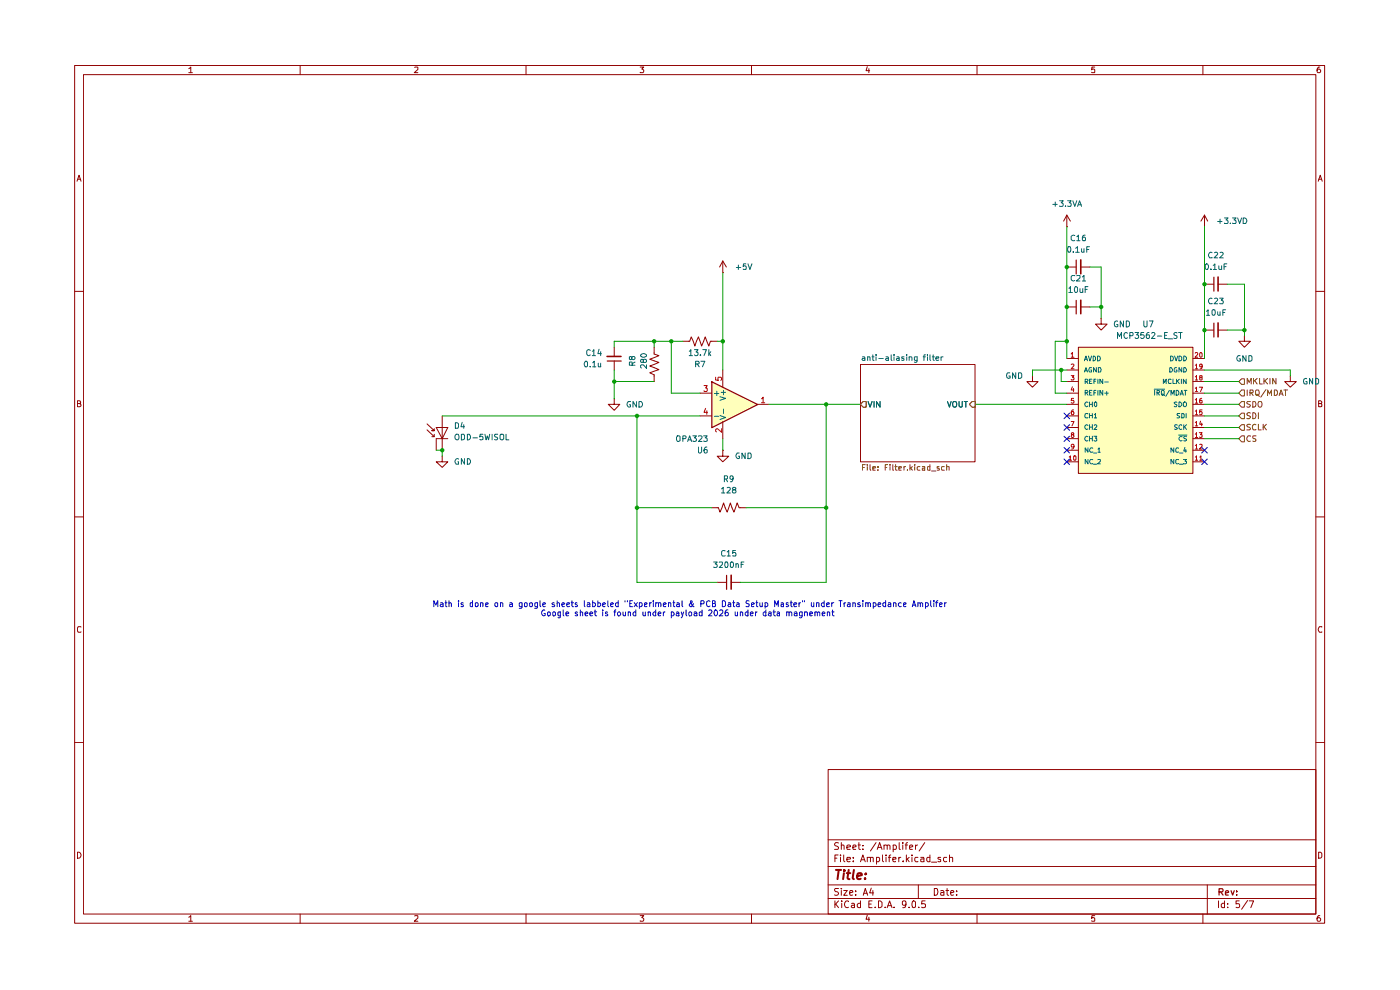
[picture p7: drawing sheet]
(kicad_sch
 (version 20250114)
 (generator "eeschema")
 (generator_version "9.0")
 (paper "A4")
 (lib_symbols
  (symbol "Amplifier_Operational:OPA196xDBV"
   (pin_names
    (offset 0.127)) (exclude_from_sim no) (in_bom yes) (on_board yes)
   (property "Reference" "U" (at -1.27 6.35 0) (effects (font (size 1.27 1.27)) (justify left)))
   (property "Value" "OPA196xDBV" (at -1.27 3.81 0) (effects (font (size 1.27 1.27)) (justify left)))
   (property "Footprint" "Package_TO_SOT_SMD:SOT-23-5" (at -2.54 -5.08 0) (effects (font (size 1.27 1.27)) (justify left) (hide yes)))
   (property "Datasheet" "http://www.ti.com/lit/ds/symlink/opa4196.pdf" (at 0 5.08 0) (effects (font (size 1.27 1.27)) (hide yes)))
   (property "Description" "Single, Low-Power, Low Offset Voltage, Rail-to-Rail Operational Amplifier, SOT-23-5" (at 0 0 0) (effects (font (size 1.27 1.27)) (hide yes)))
   (symbol "OPA196xDBV_0_1"
    (polyline (pts (xy -5.08 5.08) (xy 5.08 0) (xy -5.08 -5.08) (xy -5.08 5.08)) (stroke (width 0.254) (type default)) (fill (type background)))
    (pin power_in line (at -2.54 7.62 270) (length 3.81) (name "V+" (effects (font (size 1.27 1.27)))) (number "5" (effects (font (size 1.27 1.27)))))
    (pin power_in line (at -2.54 -7.62 90) (length 3.81) (name "V-" (effects (font (size 1.27 1.27)))) (number "2" (effects (font (size 1.27 1.27))))))
   (symbol "OPA196xDBV_1_1"
    (pin input line (at -7.62 2.54 0) (length 2.54) (name "+" (effects (font (size 1.27 1.27)))) (number "3" (effects (font (size 1.27 1.27)))))
    (pin input line (at -7.62 -2.54 0) (length 2.54) (name "-" (effects (font (size 1.27 1.27)))) (number "4" (effects (font (size 1.27 1.27)))))
    (pin output line (at 7.62 0 180) (length 2.54) (name "~" (effects (font (size 1.27 1.27)))) (number "1" (effects (font (size 1.27 1.27))))))
   (embedded_fonts no))
  (symbol "Device:C_Small"
   (pin_numbers (hide yes))
   (pin_names
    (offset 0.254) (hide yes)) (exclude_from_sim no) (in_bom yes) (on_board yes)
   (property "Reference" "C" (at 0.254 1.778 0) (effects (font (size 1.27 1.27)) (justify left)))
   (property "Value" "C_Small" (at 0.254 -2.032 0) (effects (font (size 1.27 1.27)) (justify left)))
   (property "Footprint" "" (at 0 0 0) (effects (font (size 1.27 1.27)) (hide yes)))
   (property "Datasheet" "~" (at 0 0 0) (effects (font (size 1.27 1.27)) (hide yes)))
   (property "Description" "Unpolarized capacitor, small symbol" (at 0 0 0) (effects (font (size 1.27 1.27)) (hide yes)))
   (symbol "C_Small_0_1"
    (polyline (pts (xy -1.524 0.508) (xy 1.524 0.508)) (stroke (width 0.3048) (type default)) (fill (type none)))
    (polyline (pts (xy -1.524 -0.508) (xy 1.524 -0.508)) (stroke (width 0.3302) (type default)) (fill (type none))))
   (symbol "C_Small_1_1"
    (pin passive line (at 0 2.54 270) (length 2.032) (name "~" (effects (font (size 1.27 1.27)))) (number "1" (effects (font (size 1.27 1.27)))))
    (pin passive line (at 0 -2.54 90) (length 2.032) (name "~" (effects (font (size 1.27 1.27)))) (number "2" (effects (font (size 1.27 1.27))))))
   (embedded_fonts no))
  (symbol "Device:R_US"
   (pin_numbers (hide yes))
   (pin_names
    (offset 0)) (exclude_from_sim no) (in_bom yes) (on_board yes)
   (property "Reference" "R" (at 2.54 0 90) (effects (font (size 1.27 1.27))))
   (property "Value" "R_US" (at -2.54 0 90) (effects (font (size 1.27 1.27))))
   (property "Footprint" "" (at 1.016 -0.254 90) (effects (font (size 1.27 1.27)) (hide yes)))
   (property "Datasheet" "~" (at 0 0 0) (effects (font (size 1.27 1.27)) (hide yes)))
   (property "Description" "Resistor, US symbol" (at 0 0 0) (effects (font (size 1.27 1.27)) (hide yes)))
   (symbol "R_US_0_1"
    (polyline (pts (xy 0 2.286) (xy 0 2.54)) (stroke (width 0) (type default)) (fill (type none)))
    (polyline (pts (xy 0 2.286) (xy 1.016 1.905) (xy 0 1.524) (xy -1.016 1.143) (xy 0 0.762)) (stroke (width 0) (type default)) (fill (type none)))
    (polyline (pts (xy 0 0.762) (xy 1.016 0.381) (xy 0 0) (xy -1.016 -0.381) (xy 0 -0.762)) (stroke (width 0) (type default)) (fill (type none)))
    (polyline (pts (xy 0 -0.762) (xy 1.016 -1.143) (xy 0 -1.524) (xy -1.016 -1.905) (xy 0 -2.286)) (stroke (width 0) (type default)) (fill (type none)))
    (polyline (pts (xy 0 -2.286) (xy 0 -2.54)) (stroke (width 0) (type default)) (fill (type none))))
   (symbol "R_US_1_1"
    (pin passive line (at 0 3.81 270) (length 1.27) (name "~" (effects (font (size 1.27 1.27)))) (number "1" (effects (font (size 1.27 1.27)))))
    (pin passive line (at 0 -3.81 90) (length 1.27) (name "~" (effects (font (size 1.27 1.27)))) (number "2" (effects (font (size 1.27 1.27))))))
   (embedded_fonts no))
  (symbol "MCP3562-E_ST:MCP3562-E_ST"
   (pin_names
    (offset 1.016)) (exclude_from_sim no) (in_bom yes) (on_board yes)
   (property "Reference" "U" (at -12.7 17.78 0) (effects (font (size 1.27 1.27)) (justify left bottom)))
   (property "Value" "MCP3562-E_ST" (at -12.7 15.24 0) (effects (font (size 1.27 1.27)) (justify left bottom)))
   (property "Footprint" "MCP3562-E_ST:TSSOP-20_MICROCHIP_TECHNOLOGY" (at 0 0 0) (effects (font (size 1.27 1.27)) (justify bottom) (hide yes)))
   (property "Datasheet" "" (at 0 0 0) (effects (font (size 1.27 1.27)) (hide yes)))
   (property "Description" "" (at 0 0 0) (effects (font (size 1.27 1.27)) (hide yes)))
   (property "OC_MOUSER" "579-MCP3562-E/ST" (at 0 0 0) (effects (font (size 1.27 1.27)) (justify bottom) (hide yes)))
   (property "Check_prices" "https://www.snapeda.com/parts/MCP3562-E/ST/Microchip+Technology/view-part/?ref=eda" (at 0 0 0) (effects (font (size 1.27 1.27)) (justify bottom) (hide yes)))
   (property "OC_DIGIKEY" "" (at 0 0 0) (effects (font (size 1.27 1.27)) (justify bottom) (hide yes)))
   (property "TRL" "" (at 0 0 0) (effects (font (size 1.27 1.27)) (justify bottom) (hide yes)))
   (property "DigiKey_Part_Number" "150-MCP3562-E/ST-ND" (at 0 0 0) (effects (font (size 1.27 1.27)) (justify bottom) (hide yes)))
   (property "PACKAGE" "TSSOP-20" (at 0 0 0) (effects (font (size 1.27 1.27)) (justify bottom) (hide yes)))
   (property "MPN" "MCP3562-E/ST" (at 0 0 0) (effects (font (size 1.27 1.27)) (justify bottom) (hide yes)))
   (property "WIRAN_ID" "" (at 0 0 0) (effects (font (size 1.27 1.27)) (justify bottom) (hide yes)))
   (property "OC_TME" "" (at 0 0 0) (effects (font (size 1.27 1.27)) (justify bottom) (hide yes)))
   (property "OC_RS" "" (at 0 0 0) (effects (font (size 1.27 1.27)) (justify bottom) (hide yes)))
   (property "OC_DISTRIBUTOR" "" (at 0 0 0) (effects (font (size 1.27 1.27)) (justify bottom) (hide yes)))
   (property "MF" "Microchip Technology" (at 0 0 0) (effects (font (size 1.27 1.27)) (justify bottom) (hide yes)))
   (property "OC_FARNELL" "" (at 0 0 0) (effects (font (size 1.27 1.27)) (justify bottom) (hide yes)))
   (property "MP" "MCP3562-E/ST" (at 0 0 0) (effects (font (size 1.27 1.27)) (justify bottom) (hide yes)))
   (property "MTBF" "" (at 0 0 0) (effects (font (size 1.27 1.27)) (justify bottom) (hide yes)))
   (property "LIBRARY" "Integrated Circuits" (at 0 0 0) (effects (font (size 1.27 1.27)) (justify bottom) (hide yes)))
   (property "Package" "TSSOP-20 Microchip Technology" (at 0 0 0) (effects (font (size 1.27 1.27)) (justify bottom) (hide yes)))
   (property "DISTRIBUTOR" "" (at 0 0 0) (effects (font (size 1.27 1.27)) (justify bottom) (hide yes)))
   (property "Description_1" "24 Bit Analog to Digital Converter 2, 4 Input 2 Sigma-Delta 20-TSSOP" (at 0 0 0) (effects (font (size 1.27 1.27)) (justify bottom) (hide yes)))
   (property "SUPPLIER" "Microchip Technology" (at 0 0 0) (effects (font (size 1.27 1.27)) (justify bottom) (hide yes)))
   (property "SnapEDA_Link" "https://www.snapeda.com/parts/MCP3562-E/ST/Microchip+Technology/view-part/?ref=snap" (at 0 0 0) (effects (font (size 1.27 1.27)) (justify bottom) (hide yes)))
   (symbol "MCP3562-E_ST_0_0"
    (rectangle (start -12.7 -13.97) (end 12.7 13.97) (stroke (width 0.1524) (type default)) (fill (type background)))
    (pin bidirectional line (at -15.24 11.43 0) (length 2.54) (name "AVDD" (effects (font (size 1.016 1.016)))) (number "1" (effects (font (size 1.016 1.016)))))
    (pin bidirectional line (at -15.24 8.89 0) (length 2.54) (name "AGND" (effects (font (size 1.016 1.016)))) (number "2" (effects (font (size 1.016 1.016)))))
    (pin bidirectional line (at -15.24 6.35 0) (length 2.54) (name "REFIN-" (effects (font (size 1.016 1.016)))) (number "3" (effects (font (size 1.016 1.016)))))
    (pin bidirectional line (at -15.24 3.81 0) (length 2.54) (name "REFIN+" (effects (font (size 1.016 1.016)))) (number "4" (effects (font (size 1.016 1.016)))))
    (pin bidirectional line (at -15.24 1.27 0) (length 2.54) (name "CH0" (effects (font (size 1.016 1.016)))) (number "5" (effects (font (size 1.016 1.016)))))
    (pin bidirectional line (at -15.24 -1.27 0) (length 2.54) (name "CH1" (effects (font (size 1.016 1.016)))) (number "6" (effects (font (size 1.016 1.016)))))
    (pin bidirectional line (at -15.24 -3.81 0) (length 2.54) (name "CH2" (effects (font (size 1.016 1.016)))) (number "7" (effects (font (size 1.016 1.016)))))
    (pin bidirectional line (at -15.24 -6.35 0) (length 2.54) (name "CH3" (effects (font (size 1.016 1.016)))) (number "8" (effects (font (size 1.016 1.016)))))
    (pin bidirectional line (at -15.24 -8.89 0) (length 2.54) (name "NC_1" (effects (font (size 1.016 1.016)))) (number "9" (effects (font (size 1.016 1.016)))))
    (pin bidirectional line (at -15.24 -11.43 0) (length 2.54) (name "NC_2" (effects (font (size 1.016 1.016)))) (number "10" (effects (font (size 1.016 1.016)))))
    (pin bidirectional line (at 15.24 11.43 180) (length 2.54) (name "DVDD" (effects (font (size 1.016 1.016)))) (number "20" (effects (font (size 1.016 1.016)))))
    (pin bidirectional line (at 15.24 8.89 180) (length 2.54) (name "DGND" (effects (font (size 1.016 1.016)))) (number "19" (effects (font (size 1.016 1.016)))))
    (pin bidirectional line (at 15.24 6.35 180) (length 2.54) (name "MCLKIN" (effects (font (size 1.016 1.016)))) (number "18" (effects (font (size 1.016 1.016)))))
    (pin bidirectional line (at 15.24 3.81 180) (length 2.54) (name "~{IRQ}/MDAT" (effects (font (size 1.016 1.016)))) (number "17" (effects (font (size 1.016 1.016)))))
    (pin bidirectional line (at 15.24 1.27 180) (length 2.54) (name "SDO" (effects (font (size 1.016 1.016)))) (number "16" (effects (font (size 1.016 1.016)))))
    (pin bidirectional line (at 15.24 -1.27 180) (length 2.54) (name "SDI" (effects (font (size 1.016 1.016)))) (number "15" (effects (font (size 1.016 1.016)))))
    (pin bidirectional line (at 15.24 -3.81 180) (length 2.54) (name "SCK" (effects (font (size 1.016 1.016)))) (number "14" (effects (font (size 1.016 1.016)))))
    (pin bidirectional line (at 15.24 -6.35 180) (length 2.54) (name "~{CS}" (effects (font (size 1.016 1.016)))) (number "13" (effects (font (size 1.016 1.016)))))
    (pin bidirectional line (at 15.24 -8.89 180) (length 2.54) (name "NC_4" (effects (font (size 1.016 1.016)))) (number "12" (effects (font (size 1.016 1.016)))))
    (pin bidirectional line (at 15.24 -11.43 180) (length 2.54) (name "NC_3" (effects (font (size 1.016 1.016)))) (number "11" (effects (font (size 1.016 1.016))))))
   (embedded_fonts no))
  (symbol "Sensor_Optical:BPW34"
   (pin_numbers (hide yes))
   (pin_names
    (offset 1.016) (hide yes)) (exclude_from_sim no) (in_bom yes) (on_board yes)
   (property "Reference" "D4" (at -2.1972 5.08 90) (effects (font (size 1.27 1.27)) (justify left)))
   (property "Value" "ODD-5WISOL" (at 0.3428 5.08 90) (effects (font (size 1.27 1.27)) (justify left)))
   (property "Footprint" "Package_TO_SOT_THT:TO-5-3" (at 0 4.445 0) (effects (font (size 1.27 1.27)) (hide yes)))
   (property "Datasheet" "http://www.vishay.com/docs/81521/bpw34.pdf" (at -1.27 -5.588 0) (effects (font (size 1.27 1.27)) (hide yes)))
   (property "Description" "Silicon PIN Photodiode" (at 0 0 0) (effects (font (size 1.27 1.27)) (hide yes)))
   (symbol "BPW34_0_1"
    (polyline (pts (xy -2.54 1.27) (xy -2.54 -1.27)) (stroke (width 0.1524) (type default)) (fill (type none)))
    (polyline (pts (xy -2.032 1.778) (xy -1.524 1.778)) (stroke (width 0) (type default)) (fill (type none)))
    (polyline (pts (xy -0.508 3.302) (xy -2.032 1.778) (xy -2.032 2.286)) (stroke (width 0) (type default)) (fill (type none)))
    (polyline (pts (xy 0 1.27) (xy -2.54 0) (xy 0 -1.27)) (stroke (width 0) (type default)) (fill (type none)))
    (polyline (pts (xy 0 0) (xy -2.54 0)) (stroke (width 0) (type default)) (fill (type none)))
    (polyline (pts (xy 0 -1.27) (xy 0 1.27)) (stroke (width 0) (type default)) (fill (type none)))
    (polyline (pts (xy 0.762 3.302) (xy -0.762 1.778) (xy -0.762 2.286) (xy -0.762 1.778) (xy -0.254 1.778)) (stroke (width 0) (type default)) (fill (type none))))
   (symbol "BPW34_1_1"
    (pin passive line (at -5.08 1.27 0) (length 2.54) (name "Cathode_2" (effects (font (size 1.27 1.27)))) (number "3" (effects (font (size 1.27 1.27)))))
    (pin passive line (at -5.08 0 0) (length 2.54) (name "K" (effects (font (size 1.27 1.27)))) (number "1" (effects (font (size 1.27 1.27)))))
    (pin passive line (at 2.54 0 180) (length 2.54) (name "A" (effects (font (size 1.27 1.27)))) (number "2" (effects (font (size 1.27 1.27))))))
   (embedded_fonts no))
  (symbol "power:+3.3VA"
   (power)
   (pin_numbers (hide yes))
   (pin_names
    (offset 0) (hide yes)) (exclude_from_sim no) (in_bom yes) (on_board yes)
   (property "Reference" "#PWR" (at 0 -3.81 0) (effects (font (size 1.27 1.27)) (hide yes)))
   (property "Value" "+3.3VA" (at 0 3.556 0) (effects (font (size 1.27 1.27))))
   (property "Footprint" "" (at 0 0 0) (effects (font (size 1.27 1.27)) (hide yes)))
   (property "Datasheet" "" (at 0 0 0) (effects (font (size 1.27 1.27)) (hide yes)))
   (property "Description" "Power symbol creates a global label with name \"+3.3VA\"" (at 0 0 0) (effects (font (size 1.27 1.27)) (hide yes)))
   (symbol "+3.3VA_0_1"
    (polyline (pts (xy -0.762 1.27) (xy 0 2.54)) (stroke (width 0) (type default)) (fill (type none)))
    (polyline (pts (xy 0 2.54) (xy 0.762 1.27)) (stroke (width 0) (type default)) (fill (type none)))
    (polyline (pts (xy 0 0) (xy 0 2.54)) (stroke (width 0) (type default)) (fill (type none))))
   (symbol "+3.3VA_1_1"
    (pin power_in line (at 0 0 90) (length 0) (name "~" (effects (font (size 1.27 1.27)))) (number "1" (effects (font (size 1.27 1.27))))))
   (embedded_fonts no))
  (symbol "power:GND"
   (power)
   (pin_numbers (hide yes))
   (pin_names
    (offset 0) (hide yes)) (exclude_from_sim no) (in_bom yes) (on_board yes)
   (property "Reference" "#PWR" (at 0 -6.35 0) (effects (font (size 1.27 1.27)) (hide yes)))
   (property "Value" "GND" (at 0 -3.81 0) (effects (font (size 1.27 1.27))))
   (property "Footprint" "" (at 0 0 0) (effects (font (size 1.27 1.27)) (hide yes)))
   (property "Datasheet" "" (at 0 0 0) (effects (font (size 1.27 1.27)) (hide yes)))
   (property "Description" "Power symbol creates a global label with name \"GND\" , ground" (at 0 0 0) (effects (font (size 1.27 1.27)) (hide yes)))
   (symbol "GND_0_1"
    (polyline (pts (xy 0 0) (xy 0 -1.27) (xy 1.27 -1.27) (xy 0 -2.54) (xy -1.27 -1.27) (xy 0 -1.27)) (stroke (width 0) (type default)) (fill (type none))))
   (symbol "GND_1_1"
    (pin power_in line (at 0 0 270) (length 0) (name "~" (effects (font (size 1.27 1.27)))) (number "1" (effects (font (size 1.27 1.27))))))
   (embedded_fonts no)))
 (text "Math is done on a google sheets labbeled \"Experimental & PCB Data Setup Master\" under Transimpedance Amplifer\nGoogle sheet is found under payload 2026 under data magnement "
  (exclude_from_sim no)
  (at 146.304 130.556 0)
  (effects (font (size 1.27 1.27))))
 (junction
  (at 134.62 107.95)
  (diameter 0)
  (color 0 0 0 0))
 (junction
  (at 229.87 54.61)
  (diameter 0)
  (color 0 0 0 0))
 (junction
  (at 269.24 68.58)
  (diameter 0)
  (color 0 0 0 0))
 (junction
  (at 260.35 58.42)
  (diameter 0)
  (color 0 0 0 0))
 (junction
  (at 129.54 80.01)
  (diameter 0)
  (color 0 0 0 0))
 (junction
  (at 176.53 107.95)
  (diameter 0)
  (color 0 0 0 0))
 (junction
  (at 176.53 85.09)
  (diameter 0)
  (color 0 0 0 0))
 (junction
  (at 134.62 87.63)
  (diameter 0)
  (color 0 0 0 0))
 (junction
  (at 229.87 71.12)
  (diameter 0)
  (color 0 0 0 0))
 (junction
  (at 138.43 71.12)
  (diameter 0)
  (color 0 0 0 0))
 (junction
  (at 142.24 71.12)
  (diameter 0)
  (color 0 0 0 0))
 (junction
  (at 260.35 68.58)
  (diameter 0)
  (color 0 0 0 0))
 (junction
  (at 237.49 63.5)
  (diameter 0)
  (color 0 0 0 0))
 (junction
  (at 91.44 95.25)
  (diameter 0)
  (color 0 0 0 0))
 (junction
  (at 229.87 63.5)
  (diameter 0)
  (color 0 0 0 0))
 (junction
  (at 153.67 71.12)
  (diameter 0)
  (color 0 0 0 0))
 (junction
  (at 228.6 77.47)
  (diameter 0)
  (color 0 0 0 0))
 (no_connect
  (at 229.87 90.17))
 (no_connect
  (at 229.87 97.79))
 (no_connect
  (at 229.87 92.71))
 (no_connect
  (at 229.87 87.63))
 (no_connect
  (at 260.35 97.79))
 (no_connect
  (at 229.87 95.25))
 (no_connect
  (at 260.35 95.25))
 (wire
  (pts (xy 237.49 54.61) (xy 237.49 63.5))
  (stroke (width 0) (type default)))
 (wire
  (pts (xy 153.67 92.71) (xy 153.67 95.25))
  (stroke (width 0) (type default)))
 (wire
  (pts (xy 152.4 71.12) (xy 153.67 71.12))
  (stroke (width 0) (type default)))
 (wire
  (pts (xy 260.35 45.72) (xy 260.35 58.42))
  (stroke (width 0) (type default)))
 (wire
  (pts (xy 176.53 107.95) (xy 158.75 107.95))
  (stroke (width 0) (type default)))
 (wire
  (pts (xy 129.54 80.01) (xy 129.54 83.82))
  (stroke (width 0) (type default)))
 (wire
  (pts (xy 260.35 92.71) (xy 267.97 92.71))
  (stroke (width 0) (type default)))
 (wire
  (pts (xy 269.24 58.42) (xy 269.24 68.58))
  (stroke (width 0) (type default)))
 (wire
  (pts (xy 260.35 85.09) (xy 267.97 85.09))
  (stroke (width 0) (type default)))
 (wire
  (pts (xy 138.43 71.12) (xy 138.43 72.39))
  (stroke (width 0) (type default)))
 (wire
  (pts (xy 163.83 85.09) (xy 176.53 85.09))
  (stroke (width 0) (type default)))
 (wire
  (pts (xy 152.4 124.46) (xy 134.62 124.46))
  (stroke (width 0) (type default)))
 (wire
  (pts (xy 134.62 107.95) (xy 151.13 107.95))
  (stroke (width 0) (type default)))
 (wire
  (pts (xy 129.54 77.47) (xy 129.54 80.01))
  (stroke (width 0) (type default)))
 (wire
  (pts (xy 260.35 82.55) (xy 267.97 82.55))
  (stroke (width 0) (type default)))
 (wire
  (pts (xy 129.54 71.12) (xy 129.54 72.39))
  (stroke (width 0) (type default)))
 (wire
  (pts (xy 142.24 71.12) (xy 144.78 71.12))
  (stroke (width 0) (type default)))
 (wire
  (pts (xy 222.25 77.47) (xy 222.25 78.74))
  (stroke (width 0) (type default)))
 (wire
  (pts (xy 227.33 71.12) (xy 229.87 71.12))
  (stroke (width 0) (type default)))
 (wire
  (pts (xy 91.44 95.25) (xy 91.44 96.52))
  (stroke (width 0) (type default)))
 (wire
  (pts (xy 91.44 87.63) (xy 134.62 87.63))
  (stroke (width 0) (type default)))
 (wire
  (pts (xy 138.43 71.12) (xy 142.24 71.12))
  (stroke (width 0) (type default)))
 (wire
  (pts (xy 134.62 124.46) (xy 134.62 107.95))
  (stroke (width 0) (type default)))
 (wire
  (pts (xy 142.24 82.55) (xy 148.59 82.55))
  (stroke (width 0) (type default)))
 (wire
  (pts (xy 148.59 87.63) (xy 134.62 87.63))
  (stroke (width 0) (type default)))
 (wire
  (pts (xy 153.67 71.12) (xy 153.67 77.47))
  (stroke (width 0) (type default)))
 (wire
  (pts (xy 229.87 71.12) (xy 229.87 74.93))
  (stroke (width 0) (type default)))
 (wire
  (pts (xy 260.35 80.01) (xy 267.97 80.01))
  (stroke (width 0) (type default)))
 (wire
  (pts (xy 209.55 85.09) (xy 229.87 85.09))
  (stroke (width 0) (type default)))
 (wire
  (pts (xy 260.35 68.58) (xy 260.35 74.93))
  (stroke (width 0) (type default)))
 (wire
  (pts (xy 229.87 82.55) (xy 227.33 82.55))
  (stroke (width 0) (type default)))
 (wire
  (pts (xy 153.67 55.88) (xy 153.67 71.12))
  (stroke (width 0) (type default)))
 (wire
  (pts (xy 228.6 77.47) (xy 229.87 77.47))
  (stroke (width 0) (type default)))
 (wire
  (pts (xy 260.35 58.42) (xy 260.35 68.58))
  (stroke (width 0) (type default)))
 (wire
  (pts (xy 90.17 95.25) (xy 91.44 95.25))
  (stroke (width 0) (type default)))
 (wire
  (pts (xy 129.54 80.01) (xy 138.43 80.01))
  (stroke (width 0) (type default)))
 (wire
  (pts (xy 129.54 71.12) (xy 138.43 71.12))
  (stroke (width 0) (type default)))
 (wire
  (pts (xy 234.95 54.61) (xy 237.49 54.61))
  (stroke (width 0) (type default)))
 (wire
  (pts (xy 229.87 80.01) (xy 228.6 80.01))
  (stroke (width 0) (type default)))
 (wire
  (pts (xy 279.4 77.47) (xy 279.4 78.74))
  (stroke (width 0) (type default)))
 (wire
  (pts (xy 237.49 63.5) (xy 234.95 63.5))
  (stroke (width 0) (type default)))
 (wire
  (pts (xy 176.53 124.46) (xy 176.53 107.95))
  (stroke (width 0) (type default)))
 (wire
  (pts (xy 227.33 71.12) (xy 227.33 82.55))
  (stroke (width 0) (type default)))
 (wire
  (pts (xy 237.49 66.04) (xy 237.49 63.5))
  (stroke (width 0) (type default)))
 (wire
  (pts (xy 229.87 45.72) (xy 229.87 54.61))
  (stroke (width 0) (type default)))
 (wire
  (pts (xy 260.35 90.17) (xy 267.97 90.17))
  (stroke (width 0) (type default)))
 (wire
  (pts (xy 134.62 87.63) (xy 134.62 107.95))
  (stroke (width 0) (type default)))
 (wire
  (pts (xy 176.53 85.09) (xy 176.53 107.95))
  (stroke (width 0) (type default)))
 (wire
  (pts (xy 265.43 68.58) (xy 269.24 68.58))
  (stroke (width 0) (type default)))
 (wire
  (pts (xy 176.53 85.09) (xy 184.15 85.09))
  (stroke (width 0) (type default)))
 (wire
  (pts (xy 260.35 77.47) (xy 279.4 77.47))
  (stroke (width 0) (type default)))
 (wire
  (pts (xy 229.87 54.61) (xy 229.87 63.5))
  (stroke (width 0) (type default)))
 (wire
  (pts (xy 269.24 68.58) (xy 269.24 69.85))
  (stroke (width 0) (type default)))
 (wire
  (pts (xy 157.48 124.46) (xy 176.53 124.46))
  (stroke (width 0) (type default)))
 (wire
  (pts (xy 265.43 58.42) (xy 269.24 58.42))
  (stroke (width 0) (type default)))
 (wire
  (pts (xy 229.87 63.5) (xy 229.87 71.12))
  (stroke (width 0) (type default)))
 (wire
  (pts (xy 222.25 77.47) (xy 228.6 77.47))
  (stroke (width 0) (type default)))
 (wire
  (pts (xy 228.6 80.01) (xy 228.6 77.47))
  (stroke (width 0) (type default)))
 (wire
  (pts (xy 260.35 87.63) (xy 267.97 87.63))
  (stroke (width 0) (type default)))
 (wire
  (pts (xy 142.24 71.12) (xy 142.24 82.55))
  (stroke (width 0) (type default)))
 (hierarchical_label "SCLK"
  (shape input)
  (at 267.97 90.17 0)
  (effects (font (size 1.27 1.27)) (justify left)))
 (hierarchical_label "SDO"
  (shape input)
  (at 267.97 85.09 0)
  (effects (font (size 1.27 1.27)) (justify left)))
 (hierarchical_label "SDI"
  (shape input)
  (at 267.97 87.63 0)
  (effects (font (size 1.27 1.27)) (justify left)))
 (hierarchical_label "MKLKIN"
  (shape input)
  (at 267.97 80.01 0)
  (effects (font (size 1.27 1.27)) (justify left)))
 (hierarchical_label "IRQ{slash}MDAT"
  (shape input)
  (at 267.97 82.55 0)
  (effects (font (size 1.27 1.27)) (justify left)))
 (hierarchical_label "CS"
  (shape input)
  (at 267.97 92.71 0)
  (effects (font (size 1.27 1.27)) (justify left)))
 (symbol
  (lib_id "Device:C_Small")
  (at 154.94 124.46 90)
  (mirror x)
  (unit 1)
  (exclude_from_sim no)
  (in_bom yes)
  (on_board yes)
  (dnp no)
  (fields_autoplaced yes)
  (property "Reference" "C15" (at 154.9463 118.11 90) (effects (font (size 1.27 1.27))))
  (property "Value" "3200nF" (at 154.9463 120.65 90) (effects (font (size 1.27 1.27))))
  (property "Footprint" "Capacitor_SMD:C_0805_2012Metric_Pad1.18x1.45mm_HandSolder" (at 154.94 124.46 0) (effects (font (size 1.27 1.27)) (hide yes)))
  (property "Datasheet" "~" (at 154.94 124.46 0) (effects (font (size 1.27 1.27)) (hide yes)))
  (property "Description" "Unpolarized capacitor, small symbol" (at 154.94 124.46 0) (effects (font (size 1.27 1.27)) (hide yes)))
  (pin "1")
  (pin "2"))
 (symbol
  (lib_id "Device:R_US")
  (at 148.59 71.12 90)
  (unit 1)
  (exclude_from_sim no)
  (in_bom yes)
  (on_board yes)
  (dnp no)
  (property "Reference" "R7" (at 148.59 76.2 90) (effects (font (size 1.27 1.27))))
  (property "Value" "13.7k" (at 148.59 73.66 90) (effects (font (size 1.27 1.27))))
  (property "Footprint" "Resistor_SMD:R_0805_2012Metric_Pad1.20x1.40mm_HandSolder" (at 148.844 70.104 90) (effects (font (size 1.27 1.27)) (hide yes)))
  (property "Datasheet" "~" (at 148.59 71.12 0) (effects (font (size 1.27 1.27)) (hide yes)))
  (property "Description" "Resistor, US symbol" (at 148.59 71.12 0) (effects (font (size 1.27 1.27)) (hide yes)))
  (pin "1")
  (pin "2"))
 (symbol
  (lib_id "Device:C_Small")
  (at 262.89 58.42 90)
  (mirror x)
  (unit 1)
  (exclude_from_sim no)
  (in_bom yes)
  (on_board yes)
  (dnp no)
  (fields_autoplaced yes)
  (property "Reference" "C22" (at 262.8963 52.07 90) (effects (font (size 1.27 1.27))))
  (property "Value" "0.1uF" (at 262.8963 54.61 90) (effects (font (size 1.27 1.27))))
  (property "Footprint" "Capacitor_SMD:C_0805_2012Metric_Pad1.18x1.45mm_HandSolder" (at 262.89 58.42 0) (effects (font (size 1.27 1.27)) (hide yes)))
  (property "Datasheet" "~" (at 262.89 58.42 0) (effects (font (size 1.27 1.27)) (hide yes)))
  (property "Description" "Unpolarized capacitor, small symbol" (at 262.89 58.42 0) (effects (font (size 1.27 1.27)) (hide yes)))
  (pin "1")
  (pin "2"))
 (symbol
  (lib_id "power:+3.3VA")
  (at 153.67 55.88 0)
  (unit 1)
  (exclude_from_sim no)
  (in_bom yes)
  (on_board yes)
  (dnp no)
  (fields_autoplaced yes)
  (property "Reference" "#PWR038" (at 153.67 59.69 0) (effects (font (size 1.27 1.27)) (hide yes)))
  (property "Value" "+5V" (at 156.21 54.6099 0) (effects (font (size 1.27 1.27)) (justify left)))
  (property "Footprint" "" (at 153.67 55.88 0) (effects (font (size 1.27 1.27)) (hide yes)))
  (property "Datasheet" "" (at 153.67 55.88 0) (effects (font (size 1.27 1.27)) (hide yes)))
  (property "Description" "Power symbol creates a global label with name \"+3.3VA\"" (at 153.67 55.88 0) (effects (font (size 1.27 1.27)) (hide yes)))
  (pin "1"))
 (symbol
  (lib_id "power:GND")
  (at 237.49 66.04 0)
  (unit 1)
  (exclude_from_sim no)
  (in_bom yes)
  (on_board yes)
  (dnp no)
  (fields_autoplaced yes)
  (property "Reference" "#PWR060" (at 237.49 72.39 0) (effects (font (size 1.27 1.27)) (hide yes)))
  (property "Value" "GND" (at 240.03 67.3099 0) (effects (font (size 1.27 1.27)) (justify left)))
  (property "Footprint" "" (at 237.49 66.04 0) (effects (font (size 1.27 1.27)) (hide yes)))
  (property "Datasheet" "" (at 237.49 66.04 0) (effects (font (size 1.27 1.27)) (hide yes)))
  (property "Description" "Power symbol creates a global label with name \"GND\" , ground" (at 237.49 66.04 0) (effects (font (size 1.27 1.27)) (hide yes)))
  (pin "1"))
 (symbol
  (lib_id "power:GND")
  (at 222.25 78.74 0)
  (unit 1)
  (exclude_from_sim no)
  (in_bom yes)
  (on_board yes)
  (dnp no)
  (property "Reference" "#PWR041" (at 222.25 85.09 0) (effects (font (size 1.27 1.27)) (hide yes)))
  (property "Value" "GND" (at 216.154 78.74 0) (effects (font (size 1.27 1.27)) (justify left)))
  (property "Footprint" "" (at 222.25 78.74 0) (effects (font (size 1.27 1.27)) (hide yes)))
  (property "Datasheet" "" (at 222.25 78.74 0) (effects (font (size 1.27 1.27)) (hide yes)))
  (property "Description" "Power symbol creates a global label with name \"GND\" , ground" (at 222.25 78.74 0) (effects (font (size 1.27 1.27)) (hide yes)))
  (pin "1"))
 (symbol
  (lib_id "Device:C_Small")
  (at 262.89 68.58 90)
  (mirror x)
  (unit 1)
  (exclude_from_sim no)
  (in_bom yes)
  (on_board yes)
  (dnp no)
  (fields_autoplaced yes)
  (property "Reference" "C23" (at 262.8963 62.23 90) (effects (font (size 1.27 1.27))))
  (property "Value" "10uF" (at 262.8963 64.77 90) (effects (font (size 1.27 1.27))))
  (property "Footprint" "Capacitor_SMD:C_0805_2012Metric_Pad1.18x1.45mm_HandSolder" (at 262.89 68.58 0) (effects (font (size 1.27 1.27)) (hide yes)))
  (property "Datasheet" "~" (at 262.89 68.58 0) (effects (font (size 1.27 1.27)) (hide yes)))
  (property "Description" "Unpolarized capacitor, small symbol" (at 262.89 68.58 0) (effects (font (size 1.27 1.27)) (hide yes)))
  (pin "1")
  (pin "2"))
 (symbol
  (lib_id "Device:C_Small")
  (at 129.54 74.93 0)
  (mirror x)
  (unit 1)
  (exclude_from_sim no)
  (in_bom yes)
  (on_board yes)
  (dnp no)
  (fields_autoplaced yes)
  (property "Reference" "C14" (at 127 73.6535 0) (effects (font (size 1.27 1.27)) (justify right)))
  (property "Value" "0.1u" (at 127 76.1935 0) (effects (font (size 1.27 1.27)) (justify right)))
  (property "Footprint" "Capacitor_SMD:C_0805_2012Metric_Pad1.18x1.45mm_HandSolder" (at 129.54 74.93 0) (effects (font (size 1.27 1.27)) (hide yes)))
  (property "Datasheet" "~" (at 129.54 74.93 0) (effects (font (size 1.27 1.27)) (hide yes)))
  (property "Description" "Unpolarized capacitor, small symbol" (at 129.54 74.93 0) (effects (font (size 1.27 1.27)) (hide yes)))
  (pin "1")
  (pin "2"))
 (symbol
  (lib_id "Device:C_Small")
  (at 232.41 63.5 90)
  (mirror x)
  (unit 1)
  (exclude_from_sim no)
  (in_bom yes)
  (on_board yes)
  (dnp no)
  (fields_autoplaced yes)
  (property "Reference" "C21" (at 232.4163 57.15 90) (effects (font (size 1.27 1.27))))
  (property "Value" "10uF" (at 232.4163 59.69 90) (effects (font (size 1.27 1.27))))
  (property "Footprint" "Capacitor_SMD:C_0805_2012Metric_Pad1.18x1.45mm_HandSolder" (at 232.41 63.5 0) (effects (font (size 1.27 1.27)) (hide yes)))
  (property "Datasheet" "~" (at 232.41 63.5 0) (effects (font (size 1.27 1.27)) (hide yes)))
  (property "Description" "Unpolarized capacitor, small symbol" (at 232.41 63.5 0) (effects (font (size 1.27 1.27)) (hide yes)))
  (pin "1")
  (pin "2"))
 (symbol
  (lib_id "Device:R_US")
  (at 138.43 76.2 0)
  (unit 1)
  (exclude_from_sim no)
  (in_bom yes)
  (on_board yes)
  (dnp no)
  (property "Reference" "R8" (at 133.604 75.438 90) (effects (font (size 1.27 1.27))))
  (property "Value" "280" (at 136.144 75.438 90) (effects (font (size 1.27 1.27))))
  (property "Footprint" "Resistor_SMD:R_0805_2012Metric_Pad1.20x1.40mm_HandSolder" (at 139.446 76.454 90) (effects (font (size 1.27 1.27)) (hide yes)))
  (property "Datasheet" "~" (at 138.43 76.2 0) (effects (font (size 1.27 1.27)) (hide yes)))
  (property "Description" "Resistor, US symbol" (at 138.43 76.2 0) (effects (font (size 1.27 1.27)) (hide yes)))
  (pin "1")
  (pin "2"))
 (symbol
  (lib_id "power:+3.3VA")
  (at 229.87 45.72 0)
  (unit 1)
  (exclude_from_sim no)
  (in_bom yes)
  (on_board yes)
  (dnp no)
  (fields_autoplaced yes)
  (property "Reference" "#PWR042" (at 229.87 49.53 0) (effects (font (size 1.27 1.27)) (hide yes)))
  (property "Value" "+3.3VA" (at 229.87 40.64 0) (effects (font (size 1.27 1.27))))
  (property "Footprint" "" (at 229.87 45.72 0) (effects (font (size 1.27 1.27)) (hide yes)))
  (property "Datasheet" "" (at 229.87 45.72 0) (effects (font (size 1.27 1.27)) (hide yes)))
  (property "Description" "Power symbol creates a global label with name \"+3.3VA\"" (at 229.87 45.72 0) (effects (font (size 1.27 1.27)) (hide yes)))
  (pin "1"))
 (symbol
  (lib_id "power:GND")
  (at 129.54 83.82 0)
  (unit 1)
  (exclude_from_sim no)
  (in_bom yes)
  (on_board yes)
  (dnp no)
  (fields_autoplaced yes)
  (property "Reference" "#PWR062" (at 129.54 90.17 0) (effects (font (size 1.27 1.27)) (hide yes)))
  (property "Value" "GND" (at 132.08 85.0899 0) (effects (font (size 1.27 1.27)) (justify left)))
  (property "Footprint" "" (at 129.54 83.82 0) (effects (font (size 1.27 1.27)) (hide yes)))
  (property "Datasheet" "" (at 129.54 83.82 0) (effects (font (size 1.27 1.27)) (hide yes)))
  (property "Description" "Power symbol creates a global label with name \"GND\" , ground" (at 129.54 83.82 0) (effects (font (size 1.27 1.27)) (hide yes)))
  (pin "1"))
 (symbol
  (lib_id "Sensor_Optical:BPW34")
  (at 91.44 90.17 90)
  (unit 1)
  (exclude_from_sim no)
  (in_bom yes)
  (on_board yes)
  (dnp no)
  (fields_autoplaced yes)
  (property "Reference" "D4" (at 93.98 89.827 90) (effects (font (size 1.27 1.27)) (justify right)))
  (property "Value" "ODD-5WISOL" (at 93.98 92.367 90) (effects (font (size 1.27 1.27)) (justify right)))
  (property "Footprint" "Package_TO_SOT_THT:TO-5-3" (at 86.995 90.17 0) (effects (font (size 1.27 1.27)) (hide yes)))
  (property "Datasheet" "" (at 97.028 91.44 0) (effects (font (size 1.27 1.27)) (hide yes)))
  (property "Description" "Silicon PIN Photodiode" (at 91.44 90.17 0) (effects (font (size 1.27 1.27)) (hide yes)))
  (pin "1")
  (pin "2")
  (pin "3"))
 (symbol
  (lib_id "Amplifier_Operational:OPA196xDBV")
  (at 156.21 85.09 0)
  (unit 1)
  (exclude_from_sim no)
  (in_bom yes)
  (on_board yes)
  (dnp no)
  (property "Reference" "U6" (at 150.5519 95.25 0) (effects (font (size 1.27 1.27)) (justify right)))
  (property "Value" "OPA323" (at 150.5519 92.71 0) (effects (font (size 1.27 1.27)) (justify right)))
  (property "Footprint" "Package_TO_SOT_SMD:SOT-23-5" (at 153.67 90.17 0) (effects (font (size 1.27 1.27)) (justify left) (hide yes)))
  (property "Datasheet" "http://www.ti.com/lit/ds/symlink/opa4196.pdf" (at 156.21 80.01 0) (effects (font (size 1.27 1.27)) (hide yes)))
  (property "Description" "Single, Low-Power, Low Offset Voltage, Rail-to-Rail Operational Amplifier, SOT-23-5" (at 156.21 85.09 0) (effects (font (size 1.27 1.27)) (hide yes)))
  (pin "2")
  (pin "1")
  (pin "3")
  (pin "5")
  (pin "4"))
 (symbol
  (lib_id "power:+3.3VA")
  (at 260.35 45.72 0)
  (unit 1)
  (exclude_from_sim no)
  (in_bom yes)
  (on_board yes)
  (dnp no)
  (fields_autoplaced yes)
  (property "Reference" "#PWR043" (at 260.35 49.53 0) (effects (font (size 1.27 1.27)) (hide yes)))
  (property "Value" "+3.3VD" (at 262.89 44.4499 0) (effects (font (size 1.27 1.27)) (justify left)))
  (property "Footprint" "" (at 260.35 45.72 0) (effects (font (size 1.27 1.27)) (hide yes)))
  (property "Datasheet" "" (at 260.35 45.72 0) (effects (font (size 1.27 1.27)) (hide yes)))
  (property "Description" "Power symbol creates a global label with name \"+3.3VA\"" (at 260.35 45.72 0) (effects (font (size 1.27 1.27)) (hide yes)))
  (pin "1"))
 (symbol
  (lib_id "power:GND")
  (at 279.4 78.74 0)
  (unit 1)
  (exclude_from_sim no)
  (in_bom yes)
  (on_board yes)
  (dnp no)
  (fields_autoplaced yes)
  (property "Reference" "#PWR044" (at 279.4 85.09 0) (effects (font (size 1.27 1.27)) (hide yes)))
  (property "Value" "GND" (at 281.94 80.0099 0) (effects (font (size 1.27 1.27)) (justify left)))
  (property "Footprint" "" (at 279.4 78.74 0) (effects (font (size 1.27 1.27)) (hide yes)))
  (property "Datasheet" "" (at 279.4 78.74 0) (effects (font (size 1.27 1.27)) (hide yes)))
  (property "Description" "Power symbol creates a global label with name \"GND\" , ground" (at 279.4 78.74 0) (effects (font (size 1.27 1.27)) (hide yes)))
  (pin "1"))
 (symbol
  (lib_id "Device:R_US")
  (at 154.94 107.95 90)
  (mirror x)
  (unit 1)
  (exclude_from_sim no)
  (in_bom yes)
  (on_board yes)
  (dnp no)
  (fields_autoplaced yes)
  (property "Reference" "R9" (at 154.94 101.6 90) (effects (font (size 1.27 1.27))))
  (property "Value" "128" (at 154.94 104.14 90) (effects (font (size 1.27 1.27))))
  (property "Footprint" "Resistor_SMD:R_0805_2012Metric_Pad1.20x1.40mm_HandSolder" (at 155.194 108.966 90) (effects (font (size 1.27 1.27)) (hide yes)))
  (property "Datasheet" "~" (at 154.94 107.95 0) (effects (font (size 1.27 1.27)) (hide yes)))
  (property "Description" "Resistor, US symbol" (at 154.94 107.95 0) (effects (font (size 1.27 1.27)) (hide yes)))
  (pin "1")
  (pin "2"))
 (symbol
  (lib_id "power:GND")
  (at 91.44 96.52 0)
  (unit 1)
  (exclude_from_sim no)
  (in_bom yes)
  (on_board yes)
  (dnp no)
  (fields_autoplaced yes)
  (property "Reference" "#PWR036" (at 91.44 102.87 0) (effects (font (size 1.27 1.27)) (hide yes)))
  (property "Value" "GND" (at 93.98 97.7899 0) (effects (font (size 1.27 1.27)) (justify left)))
  (property "Footprint" "" (at 91.44 96.52 0) (effects (font (size 1.27 1.27)) (hide yes)))
  (property "Datasheet" "" (at 91.44 96.52 0) (effects (font (size 1.27 1.27)) (hide yes)))
  (property "Description" "Power symbol creates a global label with name \"GND\" , ground" (at 91.44 96.52 0) (effects (font (size 1.27 1.27)) (hide yes)))
  (pin "1"))
 (symbol
  (lib_id "MCP3562-E_ST:MCP3562-E_ST")
  (at 245.11 86.36 0)
  (unit 1)
  (exclude_from_sim no)
  (in_bom yes)
  (on_board yes)
  (dnp no)
  (property "Reference" "U7" (at 247.904 67.31 0) (effects (font (size 1.27 1.27))))
  (property "Value" "MCP3562-E_ST" (at 248.158 69.85 0) (effects (font (size 1.27 1.27))))
  (property "Footprint" "Package_SO:TSSOP-20_4.4x6.5mm_P0.65mm" (at 245.11 86.36 0) (effects (font (size 1.27 1.27)) (justify bottom) (hide yes)))
  (property "Datasheet" "https://ww1.microchip.com/downloads/en/DeviceDoc/MCP3561-2-4-Two-Four-Eight-Channel-153.6-ksps-Low-Noise-24-Bit-Delta-Sigma-ADCs-DS20006181B.pdf" (at 245.11 86.36 0) (effects (font (size 1.27 1.27)) (hide yes)))
  (property "Description" "" (at 245.11 86.36 0) (effects (font (size 1.27 1.27)) (hide yes)))
  (property "OC_MOUSER" "579-MCP3562-E/ST" (at 245.11 86.36 0) (effects (font (size 1.27 1.27)) (justify bottom) (hide yes)))
  (property "Check_prices" "https://www.snapeda.com/parts/MCP3562-E/ST/Microchip+Technology/view-part/?ref=eda" (at 245.11 86.36 0) (effects (font (size 1.27 1.27)) (justify bottom) (hide yes)))
  (property "OC_DIGIKEY" "" (at 245.11 86.36 0) (effects (font (size 1.27 1.27)) (justify bottom) (hide yes)))
  (property "TRL" "" (at 245.11 86.36 0) (effects (font (size 1.27 1.27)) (justify bottom) (hide yes)))
  (property "DigiKey_Part_Number" "150-MCP3562-E/ST-ND" (at 245.11 86.36 0) (effects (font (size 1.27 1.27)) (justify bottom) (hide yes)))
  (property "PACKAGE" "TSSOP-20" (at 245.11 86.36 0) (effects (font (size 1.27 1.27)) (justify bottom) (hide yes)))
  (property "MPN" "MCP3562-E/ST" (at 245.11 86.36 0) (effects (font (size 1.27 1.27)) (justify bottom) (hide yes)))
  (property "WIRAN_ID" "" (at 245.11 86.36 0) (effects (font (size 1.27 1.27)) (justify bottom) (hide yes)))
  (property "OC_TME" "" (at 245.11 86.36 0) (effects (font (size 1.27 1.27)) (justify bottom) (hide yes)))
  (property "OC_RS" "" (at 245.11 86.36 0) (effects (font (size 1.27 1.27)) (justify bottom) (hide yes)))
  (property "OC_DISTRIBUTOR" "" (at 245.11 86.36 0) (effects (font (size 1.27 1.27)) (justify bottom) (hide yes)))
  (property "MF" "Microchip Technology" (at 245.11 86.36 0) (effects (font (size 1.27 1.27)) (justify bottom) (hide yes)))
  (property "OC_FARNELL" "" (at 245.11 86.36 0) (effects (font (size 1.27 1.27)) (justify bottom) (hide yes)))
  (property "MP" "MCP3562-E/ST" (at 245.11 86.36 0) (effects (font (size 1.27 1.27)) (justify bottom) (hide yes)))
  (property "MTBF" "" (at 245.11 86.36 0) (effects (font (size 1.27 1.27)) (justify bottom) (hide yes)))
  (property "LIBRARY" "Integrated Circuits" (at 245.11 86.36 0) (effects (font (size 1.27 1.27)) (justify bottom) (hide yes)))
  (property "Package" "TSSOP-20 Microchip Technology" (at 245.11 86.36 0) (effects (font (size 1.27 1.27)) (justify bottom) (hide yes)))
  (property "DISTRIBUTOR" "" (at 245.11 86.36 0) (effects (font (size 1.27 1.27)) (justify bottom) (hide yes)))
  (property "Description_1" "24 Bit Analog to Digital Converter 2, 4 Input 2 Sigma-Delta 20-TSSOP" (at 245.11 86.36 0) (effects (font (size 1.27 1.27)) (justify bottom) (hide yes)))
  (property "SUPPLIER" "Microchip Technology" (at 245.11 86.36 0) (effects (font (size 1.27 1.27)) (justify bottom) (hide yes)))
  (property "SnapEDA_Link" "https://www.snapeda.com/parts/MCP3562-E/ST/Microchip+Technology/view-part/?ref=snap" (at 245.11 86.36 0) (effects (font (size 1.27 1.27)) (justify bottom) (hide yes)))
  (pin "8")
  (pin "18")
  (pin "13")
  (pin "10")
  (pin "16")
  (pin "17")
  (pin "11")
  (pin "19")
  (pin "20")
  (pin "9")
  (pin "15")
  (pin "14")
  (pin "12")
  (pin "1")
  (pin "3")
  (pin "7")
  (pin "2")
  (pin "6")
  (pin "4")
  (pin "5"))
 (symbol
  (lib_id "Device:C_Small")
  (at 232.41 54.61 90)
  (mirror x)
  (unit 1)
  (exclude_from_sim no)
  (in_bom yes)
  (on_board yes)
  (dnp no)
  (fields_autoplaced yes)
  (property "Reference" "C16" (at 232.4163 48.26 90) (effects (font (size 1.27 1.27))))
  (property "Value" "0.1uF" (at 232.4163 50.8 90) (effects (font (size 1.27 1.27))))
  (property "Footprint" "Capacitor_SMD:C_0805_2012Metric_Pad1.18x1.45mm_HandSolder" (at 232.41 54.61 0) (effects (font (size 1.27 1.27)) (hide yes)))
  (property "Datasheet" "~" (at 232.41 54.61 0) (effects (font (size 1.27 1.27)) (hide yes)))
  (property "Description" "Unpolarized capacitor, small symbol" (at 232.41 54.61 0) (effects (font (size 1.27 1.27)) (hide yes)))
  (pin "1")
  (pin "2"))
 (symbol
  (lib_id "power:GND")
  (at 153.67 95.25 0)
  (mirror y)
  (unit 1)
  (exclude_from_sim no)
  (in_bom yes)
  (on_board yes)
  (dnp no)
  (fields_autoplaced yes)
  (property "Reference" "#PWR039" (at 153.67 101.6 0) (effects (font (size 1.27 1.27)) (hide yes)))
  (property "Value" "GND" (at 156.21 96.5199 0) (effects (font (size 1.27 1.27)) (justify right)))
  (property "Footprint" "" (at 153.67 95.25 0) (effects (font (size 1.27 1.27)) (hide yes)))
  (property "Datasheet" "" (at 153.67 95.25 0) (effects (font (size 1.27 1.27)) (hide yes)))
  (property "Description" "Power symbol creates a global label with name \"GND\" , ground" (at 153.67 95.25 0) (effects (font (size 1.27 1.27)) (hide yes)))
  (pin "1"))
 (symbol
  (lib_id "power:GND")
  (at 269.24 69.85 0)
  (unit 1)
  (exclude_from_sim no)
  (in_bom yes)
  (on_board yes)
  (dnp no)
  (fields_autoplaced yes)
  (property "Reference" "#PWR061" (at 269.24 76.2 0) (effects (font (size 1.27 1.27)) (hide yes)))
  (property "Value" "GND" (at 269.24 74.93 0) (effects (font (size 1.27 1.27))))
  (property "Footprint" "" (at 269.24 69.85 0) (effects (font (size 1.27 1.27)) (hide yes)))
  (property "Datasheet" "" (at 269.24 69.85 0) (effects (font (size 1.27 1.27)) (hide yes)))
  (property "Description" "Power symbol creates a global label with name \"GND\" , ground" (at 269.24 69.85 0) (effects (font (size 1.27 1.27)) (hide yes)))
  (pin "1"))
 (sheet
  (at 184.15 76.2)
  (size 25.4 21.59)
  (exclude_from_sim no)
  (in_bom yes)
  (on_board yes)
  (dnp no)
  (fields_autoplaced yes)
  (stroke (width 0.1524) (type solid))
  (fill (color 0 0 0 0.0000))
  (property "Sheetname" "anti-aliasing filter" (at 184.15 75.4884 0) (effects (font (size 1.27 1.27)) (justify left bottom)))
  (property "Sheetfile" "Filter.kicad_sch" (at 184.15 98.3746 0) (effects (font (size 1.27 1.27)) (justify left top)))
  (pin "VOUT" input (at 209.55 85.09 0) (effects (font (size 1.27 1.27)) (justify right)))
  (pin "VIN" output (at 184.15 85.09 180) (effects (font (size 1.27 1.27)) (justify left)))))
